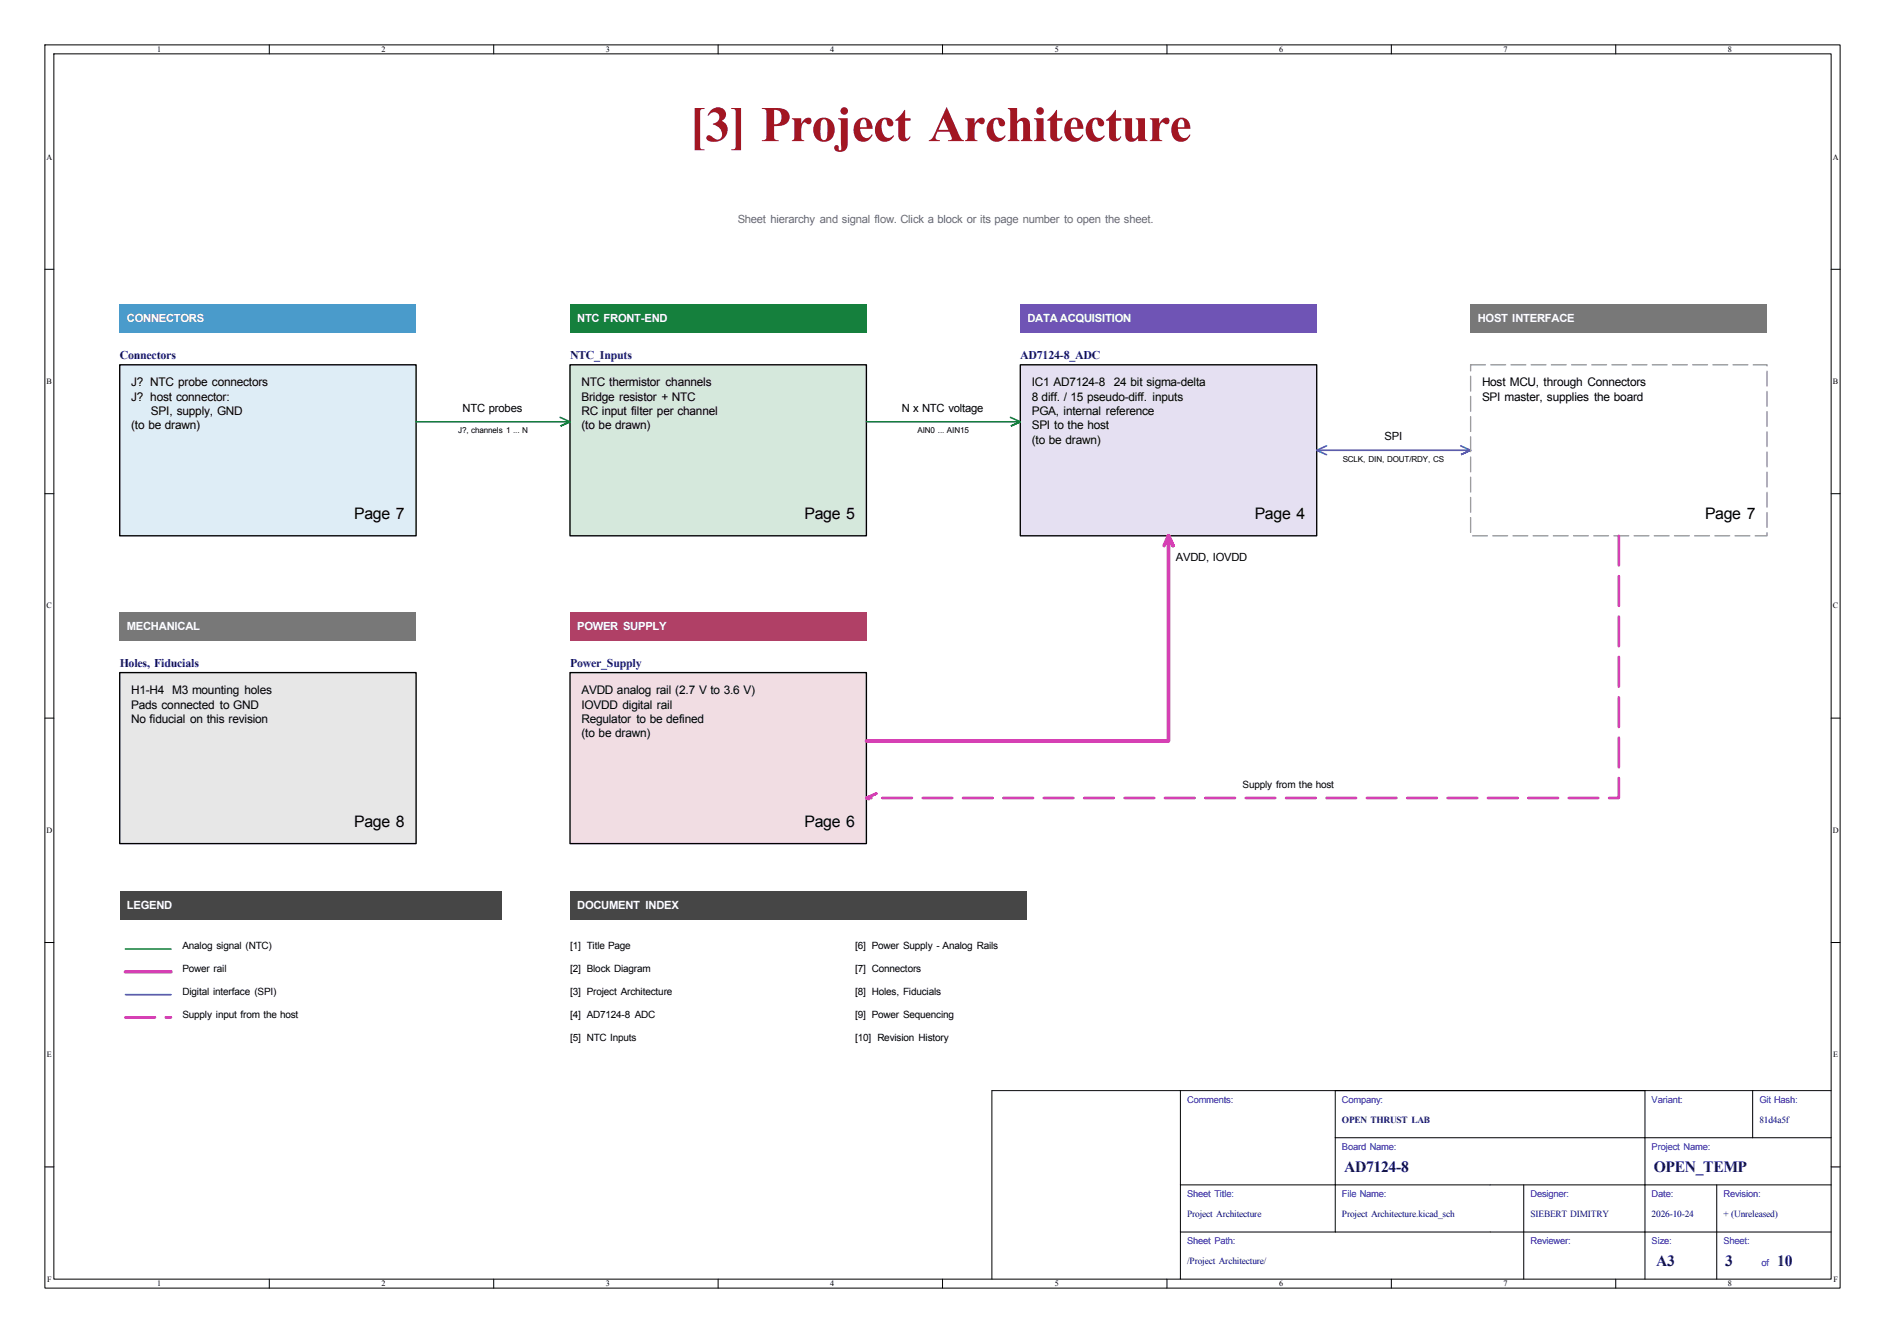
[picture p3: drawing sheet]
<svg xmlns="http://www.w3.org/2000/svg" width="420mm" height="297mm" viewBox="0 0 420 297" stroke-linecap="round" stroke-linejoin="round" font-family="sans-serif">
<g fill="none" stroke="#000" stroke-width=".22">
<path d="M10 10h400v277h-400zM12 12h396v273h-396zM60 10v2M110 10v2M160 10v2M210 10v2M260 10v2M310 10v2M360 10v2M10 60h2M408 60h2M10 110h2"/>
<path d="M408 110h2M10 160h2M408 160h2M10 210h2M408 210h2M263 243v42M297.5 253.5h110.5M297.5 243v31.5M366.5 243v42M390.5 243v10.5M408 243h-187v42M10 260h2"/>
<path d="M263 274.5h145M263 264h145M339.5 264v21M382.5 264v21M408 260h2M60 285v2M110 285v2M160 285v2M210 285v2M260 285v2M310 285v2M360 285v2"/>
</g>
<path d="M127 81.3h66v38.1h-66z" fill="#d5e8dc" stroke="#d5e8dc" stroke-width=".22"/>
<path d="M26.7 149.9h66v38.1h-66z" fill="#e7e7e7" stroke="#e7e7e7" stroke-width=".22"/>
<path d="M127 149.9h66v38.1h-66z" fill="#f1dde3" stroke="#f1dde3" stroke-width=".22"/>
<path d="M26.7 81.3h66v38.1h-66z" fill="#deedf6" stroke="#deedf6" stroke-width=".22"/>
<path d="M227.3 81.3h66.1v38.1h-66.1z" fill="#e5e0f2" stroke="#e5e0f2" stroke-width=".22"/>
<path d="M127 67.8h66v6.3h-66z" fill="#15803d"/>
<path d="M327.7 67.8h66v6.3h-66z" fill="#787878"/>
<g fill="#464646">
<path d="M127 198.6h101.6v6.4h-101.6z"/>
<path d="M26.7 198.6h85.1v6.4h-85.1z"/>
</g>
<path d="M227.3 67.8h66.1v6.3h-66.1z" fill="#6f54b5"/>
<path d="M26.7 136.4h66v6.3h-66z" fill="#787878"/>
<path d="M26.7 67.8h66v6.3h-66z" fill="#4a9bcb"/>
<path d="M127 136.4h66v6.3h-66z" fill="#b04066"/>
<path d="M26.7 81.3h66v38.1h-66zM127 81.3h66v38.1h-66zM227.3 81.3h66.1v38.1h-66.1zM26.7 149.9h66v38.1h-66zM127 149.9h66v38.1h-66z" fill="none" stroke="#000" stroke-width=".3"/>
<path d="M124.8 93l2.2 1-2.2 1 2.2-1h-34.3M225.1 93l2.2 1-2.2 1 2.2-1h-34.3M27.9 211.5h10.2" fill="none" stroke="#15803d" stroke-width=".35"/>
<path d="M259.4 121.6l.9-2.2 1 2.2-1-2.2v45.7h-67.3M27.9 216.5h10.2" fill="none" stroke="#d640b4" stroke-width=".8"/>
<path d="M295.6 99.3l-2.2 1 2.2 1M325.5 99.3l2.2 1-2.2 1 2.2-1h-34.3M27.9 221.6h10.2" fill="none" stroke="#285ac8" stroke-width=".35"/>
<path d="M360.7 119.4v58.4h-167.7l2.2-1-2.2 1 2.2 1M27.9 226.7h10.2" fill="none" stroke="#d640b4" stroke-width=".6" stroke-dasharray="6.6 2.4"/>
<path d="M327.7 81.3h66v38.1h-66v-38.1" fill="none" stroke="#969696" stroke-width=".3" stroke-dasharray="3.3 1.2"/>
<text font-size="11.1" fill="#a21622" x="153.6" y="31.4">[3] Project Architecture</text>
<g font-size="3.5">
<text x="78.9" y="115.6">Page 7</text>
<text x="179.2" y="115.6">Page 5</text>
<text x="279.6" y="115.6">Page 4</text>
<text x="379.9" y="115.6">Page 7</text>
<text x="78.9" y="184.2">Page 8</text>
<text x="179.2" y="184.2">Page 6</text>
</g>
<g font-size="3.5" fill="#00007f">
<text x="299.5" y="261.1">AD7124-8</text>
<text x="368.5" y="261.1">OPEN_TEMP</text>
<text x="369" y="282.1">A3</text>
<text x="384.4" y="282.1">3</text>
<text x="396" y="282.1">10</text>
</g>
<g font-size="2.7" fill="#000084">
<text x="26.7" y="79.9">Connectors</text>
<text x="127" y="79.9">NTC_Inputs</text>
<text x="227.3" y="79.9">AD7124-8_ADC</text>
<text x="26.7" y="148.5">Holes, Fiducials</text>
<text x="127" y="148.5">Power_Supply</text>
</g>
<g font-size="2.6">
<text x="29.2" y="86.1">J? NTC probe connectors</text>
<text x="29.2" y="89.3">J? host connector:</text>
<text x="129.5" y="86.1">NTC thermistor channels</text>
<text x="129.5" y="89.3">Bridge resistor + NTC</text>
<text x="229.9" y="86.1">IC1 AD7124-8</text>
<text x="229.9" y="89.3">8 diff. / 15 pseudo-diff. inputs</text>
<text x="248.2" y="86.1">24 bit sigma-delta</text>
<text x="330.2" y="86.1">Host MCU, through Connectors</text>
<text x="330.2" y="89.3">SPI master, supplies the board</text>
<text x="29.2" y="95.7">(to be drawn)</text>
<text x="33.6" y="92.5">SPI, supply, GND</text>
<text x="129.5" y="92.5">RC input filter per channel</text>
<text x="129.5" y="95.7">(to be drawn)</text>
<text x="229.9" y="92.5">PGA, internal reference</text>
<text x="229.9" y="95.7">SPI to the host</text>
<text x="229.9" y="98.9">(to be drawn)</text>
<text x="29.2" y="154.7">H1-H4 M3 mounting holes</text>
<text x="129.5" y="154.7">AVDD analog rail (2.7 V to 3.6 V)</text>
<text x="29.2" y="157.9">Pads connected to GND</text>
<text x="29.2" y="161.1">No fiducial on this revision</text>
<text x="129.5" y="157.9">IOVDD digital rail</text>
<text x="129.5" y="161.1">Regulator to be defined</text>
<text x="129.5" y="164.3">(to be drawn)</text>
</g>
<text font-size="2.5" fill="#6e6e6e" x="164.4" y="49.7">Sheet hierarchy and signal flow. Click a block or its page number to open the sheet.</text>
<g font-size="2.5" fill="#fff">
<text x="28.3" y="71.8">CONNECTORS</text>
<text x="128.6" y="71.8">NTC FRONT-END</text>
<text x="228.9" y="71.8">DATA ACQUISITION</text>
<text x="329.3" y="71.8">HOST INTERFACE</text>
<text x="28.3" y="140.3">MECHANICAL</text>
<text x="128.6" y="140.3">POWER SUPPLY</text>
<text x="28.3" y="202.6">LEGEND</text>
<text x="128.6" y="202.6">DOCUMENT INDEX</text>
</g>
<g font-size="2.5">
<text x="103.1" y="91.7">NTC probes</text>
<text x="200.9" y="91.7">N x NTC voltage</text>
<text x="308.5" y="98.1">SPI</text>
<text x="262" y="125">AVDD, IOVDD</text>
</g>
<g font-size="2.2">
<text x="276.9" y="175.6">Supply from the host</text>
<text x="40.6" y="211.6">Analog signal (NTC)</text>
<text x="127" y="211.6">[1] Title Page</text>
<text x="190.5" y="211.6">[6] Power Supply - Analog Rails</text>
<text x="40.6" y="221.7">Digital interface (SPI)</text>
<text x="40.6" y="216.6">Power rail</text>
<text x="127" y="216.6">[2] Block Diagram</text>
<text x="127" y="221.7">[3] Project Architecture</text>
<text x="190.5" y="221.7">[8] Holes, Fiducials</text>
<text x="190.5" y="216.6">[7] Connectors</text>
<text x="40.6" y="226.8">Supply input from the host</text>
<text x="127" y="226.8">[4] AD7124-8 ADC</text>
<text x="190.5" y="226.8">[9] Power Sequencing</text>
<text x="127" y="231.9">[5] NTC Inputs</text>
<text x="190.5" y="231.9">[10] Revision History</text>
</g>
<g font-size="2.1" fill="#00f">
<text x="264.5" y="245.7">Comments:</text>
<text x="299" y="245.7">Company:</text>
<text x="368" y="245.7">Variant:</text>
<text x="392" y="245.7">Git Hash:</text>
<text x="299" y="256.2">Board Name:</text>
<text x="368" y="256.2">Project Name:</text>
<text x="264.5" y="266.7">Sheet Title:</text>
<text x="299" y="266.7">File Name:</text>
<text x="341" y="266.7">Designer:</text>
<text x="368" y="266.7">Date:</text>
<text x="384" y="266.7">Revision:</text>
<text x="264.5" y="277.2">Sheet Path:</text>
<text x="341" y="277.2">Reviewer:</text>
<text x="368" y="277.2">Size:</text>
<text x="384" y="277.2">Sheet:</text>
<text x="392.5" y="282.2">of</text>
</g>
<g font-size="2.1" fill="#00007f">
<text x="299" y="250.2">OPEN THRUST LAB</text>
<text x="392" y="250.2">81d4a5f</text>
<text x="264.5" y="271.2">Project Architecture</text>
<text x="299" y="271.2">Project Architecture.kicad_sch</text>
<text x="341" y="271.2">SIEBERT DIMITRY</text>
<text x="368" y="271.2">2026-10-24</text>
<text x="384" y="271.2">+ (Unreleased)</text>
<text x="264.5" y="281.7">/Project Architecture/</text>
</g>
<g font-size="1.8">
<text x="35" y="11.6">1</text>
<text x="85" y="11.6">2</text>
<text x="135" y="11.6">3</text>
<text x="185" y="11.6">4</text>
<text x="235" y="11.6">5</text>
<text x="285" y="11.6">6</text>
<text x="335" y="11.6">7</text>
<text x="385" y="11.6">8</text>
<text x="10.3" y="35.6">A</text>
<text x="408.3" y="35.6">A</text>
<text x="10.4" y="85.6">B</text>
<text x="408.4" y="85.6">B</text>
<text x="102.1" y="96.5">J?, channels 1 ... N</text>
<text x="204.4" y="96.5">AIN0 ... AIN15</text>
<text x="299.2" y="102.8">SCLK, DIN, DOUT/RDY, CS</text>
<text x="10.4" y="135.6">C</text>
<text x="408.4" y="135.6">C</text>
<text x="10.3" y="185.6">D</text>
<text x="408.3" y="185.6">D</text>
<text x="10.4" y="235.6">E</text>
<text x="408.4" y="235.6">E</text>
<text x="10.5" y="285.6">F</text>
<text x="35" y="286.6">1</text>
<text x="85" y="286.6">2</text>
<text x="135" y="286.6">3</text>
<text x="185" y="286.6">4</text>
<text x="235" y="286.6">5</text>
<text x="285" y="286.6">6</text>
<text x="335" y="286.6">7</text>
<text x="385" y="286.6">8</text>
<text x="408.5" y="285.6">F</text>
</g>
</svg>
